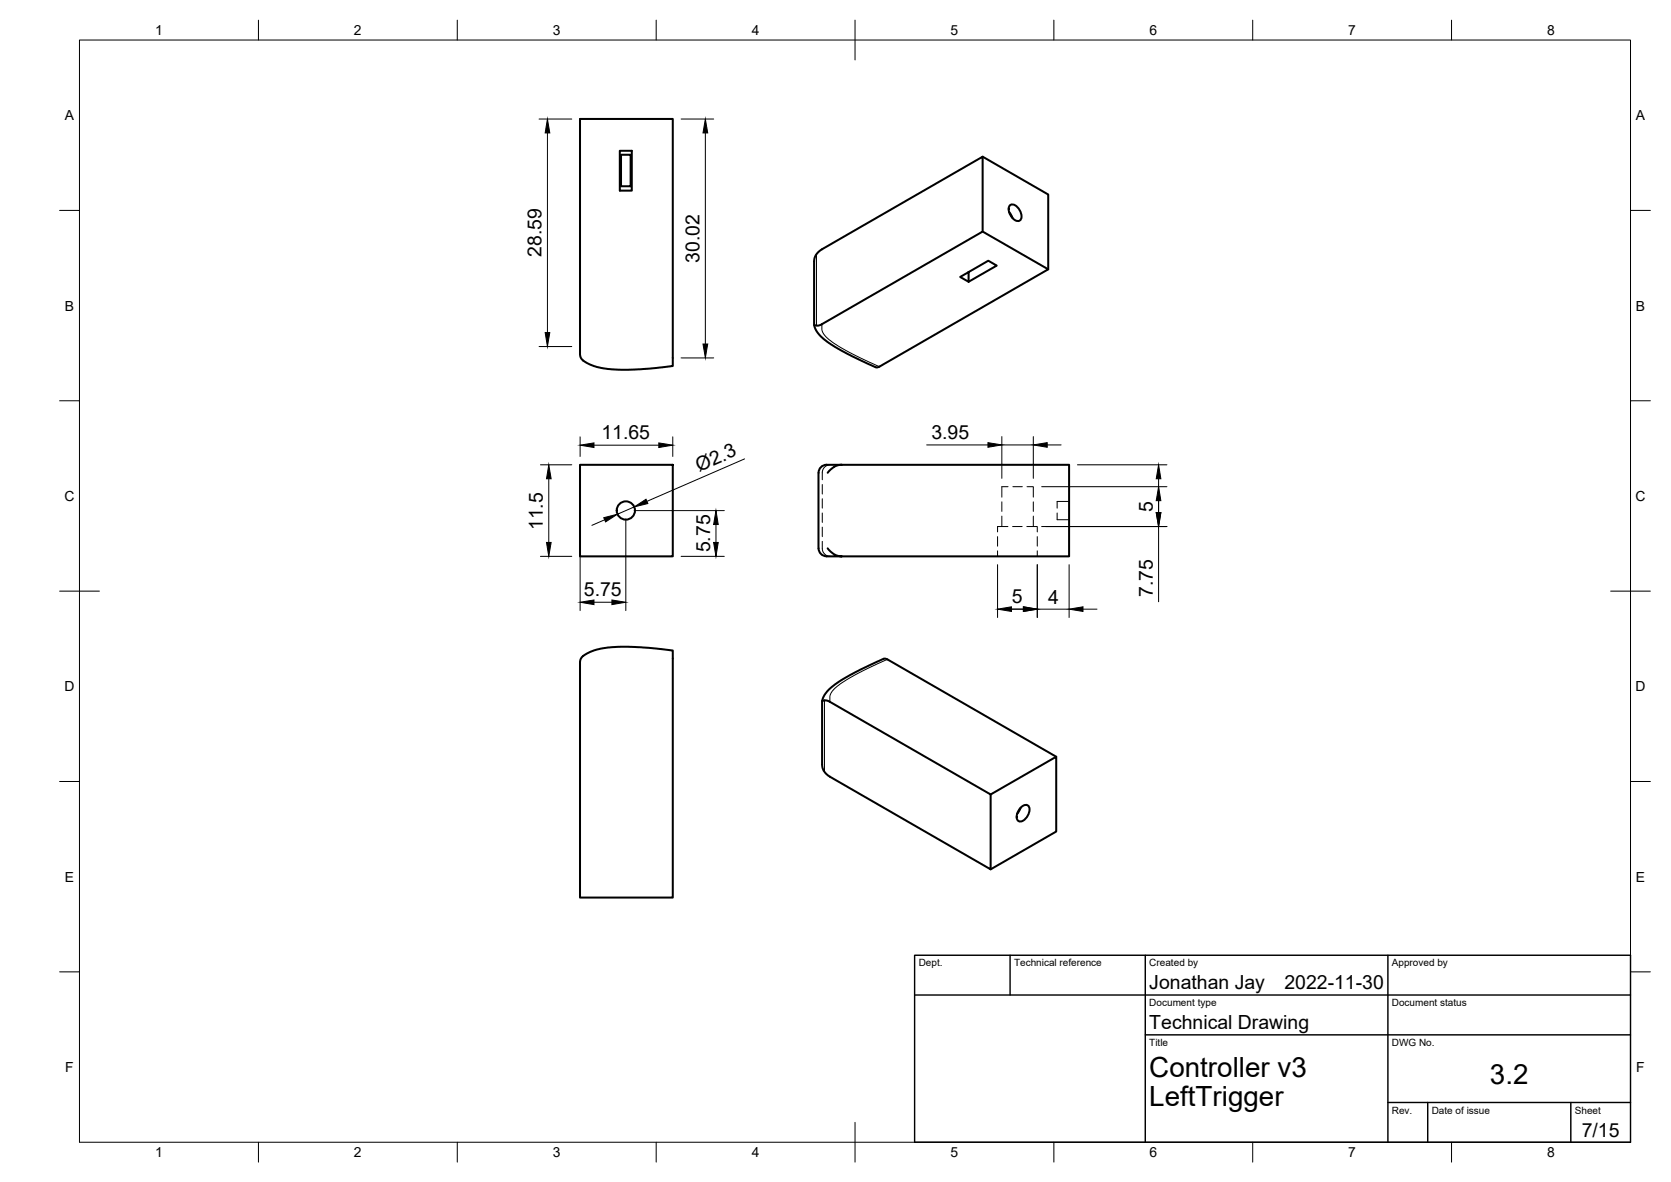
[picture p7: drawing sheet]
<svg xmlns="http://www.w3.org/2000/svg" width="420mm" height="297mm" viewBox="0 0 420 297" stroke-linecap="round" stroke-linejoin="round" font-family="sans-serif">
<!-- layer: Visible -->
<g fill="none" stroke="#000" stroke-width=".51">
<path d="M145.8 29.9h23.4v62.1l-6.1 .7-6.9 .2-4.3-.3-1.9-.4-1.7-.6a3.2 3.2 0 0 1-2.4-2.4zM155.9 37.9h3v10h-3zM156.1 38.9h2.5v7.9h-2.5zM247.1 39.4l16.5 9.5v18.8M247.1 58.2l16.5 9.5-42.9 24.6-1.1-.3-5.4-2.5-4.3-2.3-2.8-2-1.8-2-.6-1.6v-16l.4-1.4 .7-.9 .9-.6 40.4-23.3v18.8l-40.5 23.3-.9 .3-1-.2M253.7 53.3l.9 1.5M253.8 51.7a1.43 1.43 0 0 1 2.3 .6l.3 .5a2.03 2.03 0 0 1 0 2.7 2.57 2.57 0 0 1-2.7-2.4zM243.5 68.4v2.4l7.1-4.1-2.1-1.2-7.1 4.1 2.1 1.2M145.8 116.8h23.4v23h-23.4zM211.6 116.8h-3.7a2.03 2.03 0 0 0-2.1 2v19a2.22 2.22 0 0 0 2.4 2h3.4l-1.8-.5-1.7-1.5M211.6 116.8l-1.7 .4-1.8 1.6M211.6 116.8h57.2v23h-57.2"/>
<path d="M146.3 165.1l1.1-.8 1.9-.8 1.9-.5 2.5-.3 2.5-.2 4.8 .2 8.2 .8v62.1h-23.4v-59.3zM206.7 176.2l1-.2 .8 .3 40.6 23.4v18.8l-40.4-23.3-.9-.7-.7-.8-.4-1.4v-16.1l.6-1.6 1.8-1.9 2.8-2 4.4-2.4 5.3-2.5 1.1-.3 42.9 24.7M249.1 199.7l16.5-9.5v18.8l-16.5 9.5M256.6 203l-.9 1.5M256.8 202.8a1.15 1.15 0 0 1 1.6-.4 1.15 1.15 0 0 1 .4 1.6 2.57 2.57 0 0 1-2.7 2.3 2.58 2.58 0 0 1 .7-3.5z"/>
<circle cx="157.4" cy="128.3" r="2.3"/>
</g>
<!-- layer: Hidden -->
<g fill="none" stroke="#000" stroke-width=".25">
<path d="M208.8 116.8l-1.1 .3-.7 .7-.2 .8v2M206.8 136v2l.2 .8 .7 .7 1.1 .3M206.8 121.8v2.3M206.8 125.3v2.4M206.8 128.9v2.4M206.8 132.5v2.4M250.8 134.9v2.4M250.8 138.4v1.4M251.9 126.1v2.4M251.9 129.7v2.6M253.4 132.3h-2.6v1.4M253.5 122.3h-1.6v2.6"/>
<path d="M254.6 132.3h2.4M254.7 122.3h2.3M258.2 132.3h2.6v1.4M258.2 122.3h1.6v2.6M259.8 126.1v2.4M259.8 129.7v2.6M260.8 134.9v2.4M260.8 138.4v1.4M265.8 128.9v1.7h3M268.8 126h-3v1.7"/>
</g>
<!-- layer: Visible Narrow -->
<path d="M205.3 63.9v17.9M206.7 81.5v1.3l.2 .8 .8 1.1 1.5 1.2 4.2 2.6 7.7 3.6M207.3 176v18M223.1 165.7l-7.6 3.7-4.3 2.5-1.5 1.3-.8 1.1-.2 .8v1.3" fill="none" stroke="#000" stroke-width=".25"/>
<!-- layer: BORDER -->
<g fill="none" stroke="#000" stroke-width=".25">
<path d="M20 10.1h390v276.9h-390zM65 5.1v5M115 5.1v5M165 5.1v5M215 5.1v10M265 5.1v5M315 5.1v5M365 5.1v5M15 52.9h5M410 52.9h5M15 100.7h5M410 100.7h5"/>
<path d="M15 148.6h10M405 148.6h10M15 196.4h5M410 196.4h5M15 244.2h5M410 244.2h5M65 287v5M115 287v5M165 287v5M215 282.1v9.9M265 287v5M315 287v5"/>
<path d="M365 287v5"/>
</g>
<!-- layer: TITLEBLOCK -->
<path d="M230 240.1h180v46.9h-180zM230 250h180M254 240.1v9.9M288 240.1v46.9M349 240.1v46.9M288 260.1h122M349 277.1h61M359 277.1v9.9M395 277.1v9.9" fill="none" stroke="#000" stroke-width=".36"/>
<!-- layer: FD_Dimensions -->
<g fill="none" stroke="#000" stroke-width=".25">
<path d="M135.6 29.9h8.2M137.6 33.4v50.2M171.3 29.9h8.2M177.4 33.4v53.1M135.6 87.1h8.2M171.3 89.9h8.2M135.9 116.8h7.9M145.9 109.8v4.9M145.9 118.9v34.5M149.4 111.9h16.3M169.2 109.8v4.9M187.2 115.3l-24.5 10.7"/>
<path d="M233 111.8h15.4M251.9 109.7v10.5M251.9 111.8h7.9M259.8 109.7v10.5M263.3 111.8h3.5M270.9 116.8h22.5M135.9 139.8h7.9M138 120.3v16M152 130.6l-3.2 1.4M157.4 130.4v23M159.4 128.3h22.7M159.5 127.4l-4.3 1.8"/>
<path d="M171.3 139.8h10.8M180 131.8v4.5M261.9 122.3h31.5M261.9 132.3h31.5M291.3 120.3v8.5M291.3 132.3v18.9M149.4 151.3h4.5M250.8 141.9v13.3M253.8 153.1h3.5M260.8 141.9v13.3M260.8 153.1h8M268.8 141.9v13.3"/>
<path d="M272.3 153.1h3.5"/>
</g>
<g fill="#000" stroke="#000" stroke-width=".25">
<path d="M137.6 29.9l.6 3.5h-1.1zM177.4 29.9l.5 3.5h-1.1zM137.1 83.6h1.1l-.6 3.5zM176.8 86.5h1.1l-.5 3.4zM145.9 111.9l3.5-.6v1.2zM165.7 111.3l3.5 .6-3.5 .6zM248.4 111.2l3.5 .6-3.5 .6zM259.8 111.8l3.5-.6v1.2zM137.4 136.3h1.2l-.6 3.5zM138 116.8l.6 3.5h-1.2zM151.8 130.1l3.4-.9-2.9 2zM159.5 127.4l2.9-1.9 .5 1z"/>
<path d="M180 128.3l.6 3.5h-1.2zM179.4 136.3h1.2l-.6 3.5zM291.3 122.3l.6 3.5h-1.2zM290.7 128.8h1.2l-.6 3.5zM291.3 116.8l.6 3.5h-1.2zM145.9 151.3l3.5-.5v1.1zM153.9 150.8l3.5 .5-3.5 .6zM250.8 153.1l3.5-.6v1.2zM257.3 152.5l3.5 .6-3.5 .6zM268.8 153.1l3.5-.6v1.2z"/>
</g>
<g font-size="7">
<text x="289" y="270.6">Controller v3</text>
<text x="374.6" y="272.3">3.2</text>
<text x="289" y="278.1">LeftTrigger</text>
</g>
<g font-size="4.9">
<text x="136.2" y="64.6" transform="rotate(-90 136.2 64.6)">28.59</text>
<text x="175.9" y="66" transform="rotate(-90 175.9 66)">30.02</text>
<text x="151.2" y="110.4">11.65</text>
<text x="234.2" y="110.3">3.95</text>
<text x="175.8" y="118.6" transform="rotate(-24 175.8 118.6)">Ø2.3</text>
<text x="289.9" y="128.7" transform="rotate(-90 289.9 128.7)">5</text>
<text x="136.5" y="133.2" transform="rotate(-90 136.5 133.2)">11.5</text>
<text x="178.6" y="138.8" transform="rotate(-90 178.6 138.8)">5.75</text>
<text x="146.8" y="149.9">5.75</text>
<text x="254.4" y="151.6">5</text>
<text x="263.5" y="151.7">4</text>
<text x="289.9" y="150" transform="rotate(-90 289.9 150)">7.75</text>
<text x="289" y="248.5">Jonathan Jay</text>
<text x="323" y="248.5">2022-11-30</text>
<text x="289" y="258.6">Technical Drawing</text>
<text x="397.7" y="285.7">7/15</text>
</g>
<g font-size="3.5">
<text x="39" y="8.8">1</text>
<text x="89" y="8.8">2</text>
<text x="139" y="8.8">3</text>
<text x="189" y="8.8">4</text>
<text x="239" y="8.8">5</text>
<text x="289" y="8.8">6</text>
<text x="339" y="8.8">7</text>
<text x="389" y="8.8">8</text>
<text x="16.3" y="30.2">A</text>
<text x="411.3" y="30.2">A</text>
<text x="16.3" y="78">B</text>
<text x="411.3" y="78">B</text>
<text x="16.2" y="125.9">C</text>
<text x="411.2" y="125.9">C</text>
<text x="16.2" y="173.7">D</text>
<text x="411.2" y="173.7">D</text>
<text x="16.3" y="221.6">E</text>
<text x="411.3" y="221.6">E</text>
<text x="16.4" y="269.4">F</text>
<text x="411.4" y="269.4">F</text>
<text x="39" y="290.8">1</text>
<text x="89" y="290.8">2</text>
<text x="139" y="290.8">3</text>
<text x="189" y="290.8">4</text>
<text x="239" y="290.8">5</text>
<text x="289" y="290.8">6</text>
<text x="339" y="290.8">7</text>
<text x="389" y="290.8">8</text>
</g>
<g font-size="2.5">
<text x="231" y="242.9">Dept.</text>
<text x="255" y="242.9">Technical reference</text>
<text x="289" y="242.9">Created by</text>
<text x="350" y="242.9">Approved by</text>
<text x="289" y="252.8">Document type</text>
<text x="350" y="252.8">Document status</text>
<text x="289" y="262.9">Title</text>
<text x="350" y="262.9">DWG No.</text>
<text x="350" y="279.9">Rev.</text>
<text x="360" y="279.9">Date of issue</text>
<text x="396" y="279.9">Sheet</text>
</g>
</svg>
